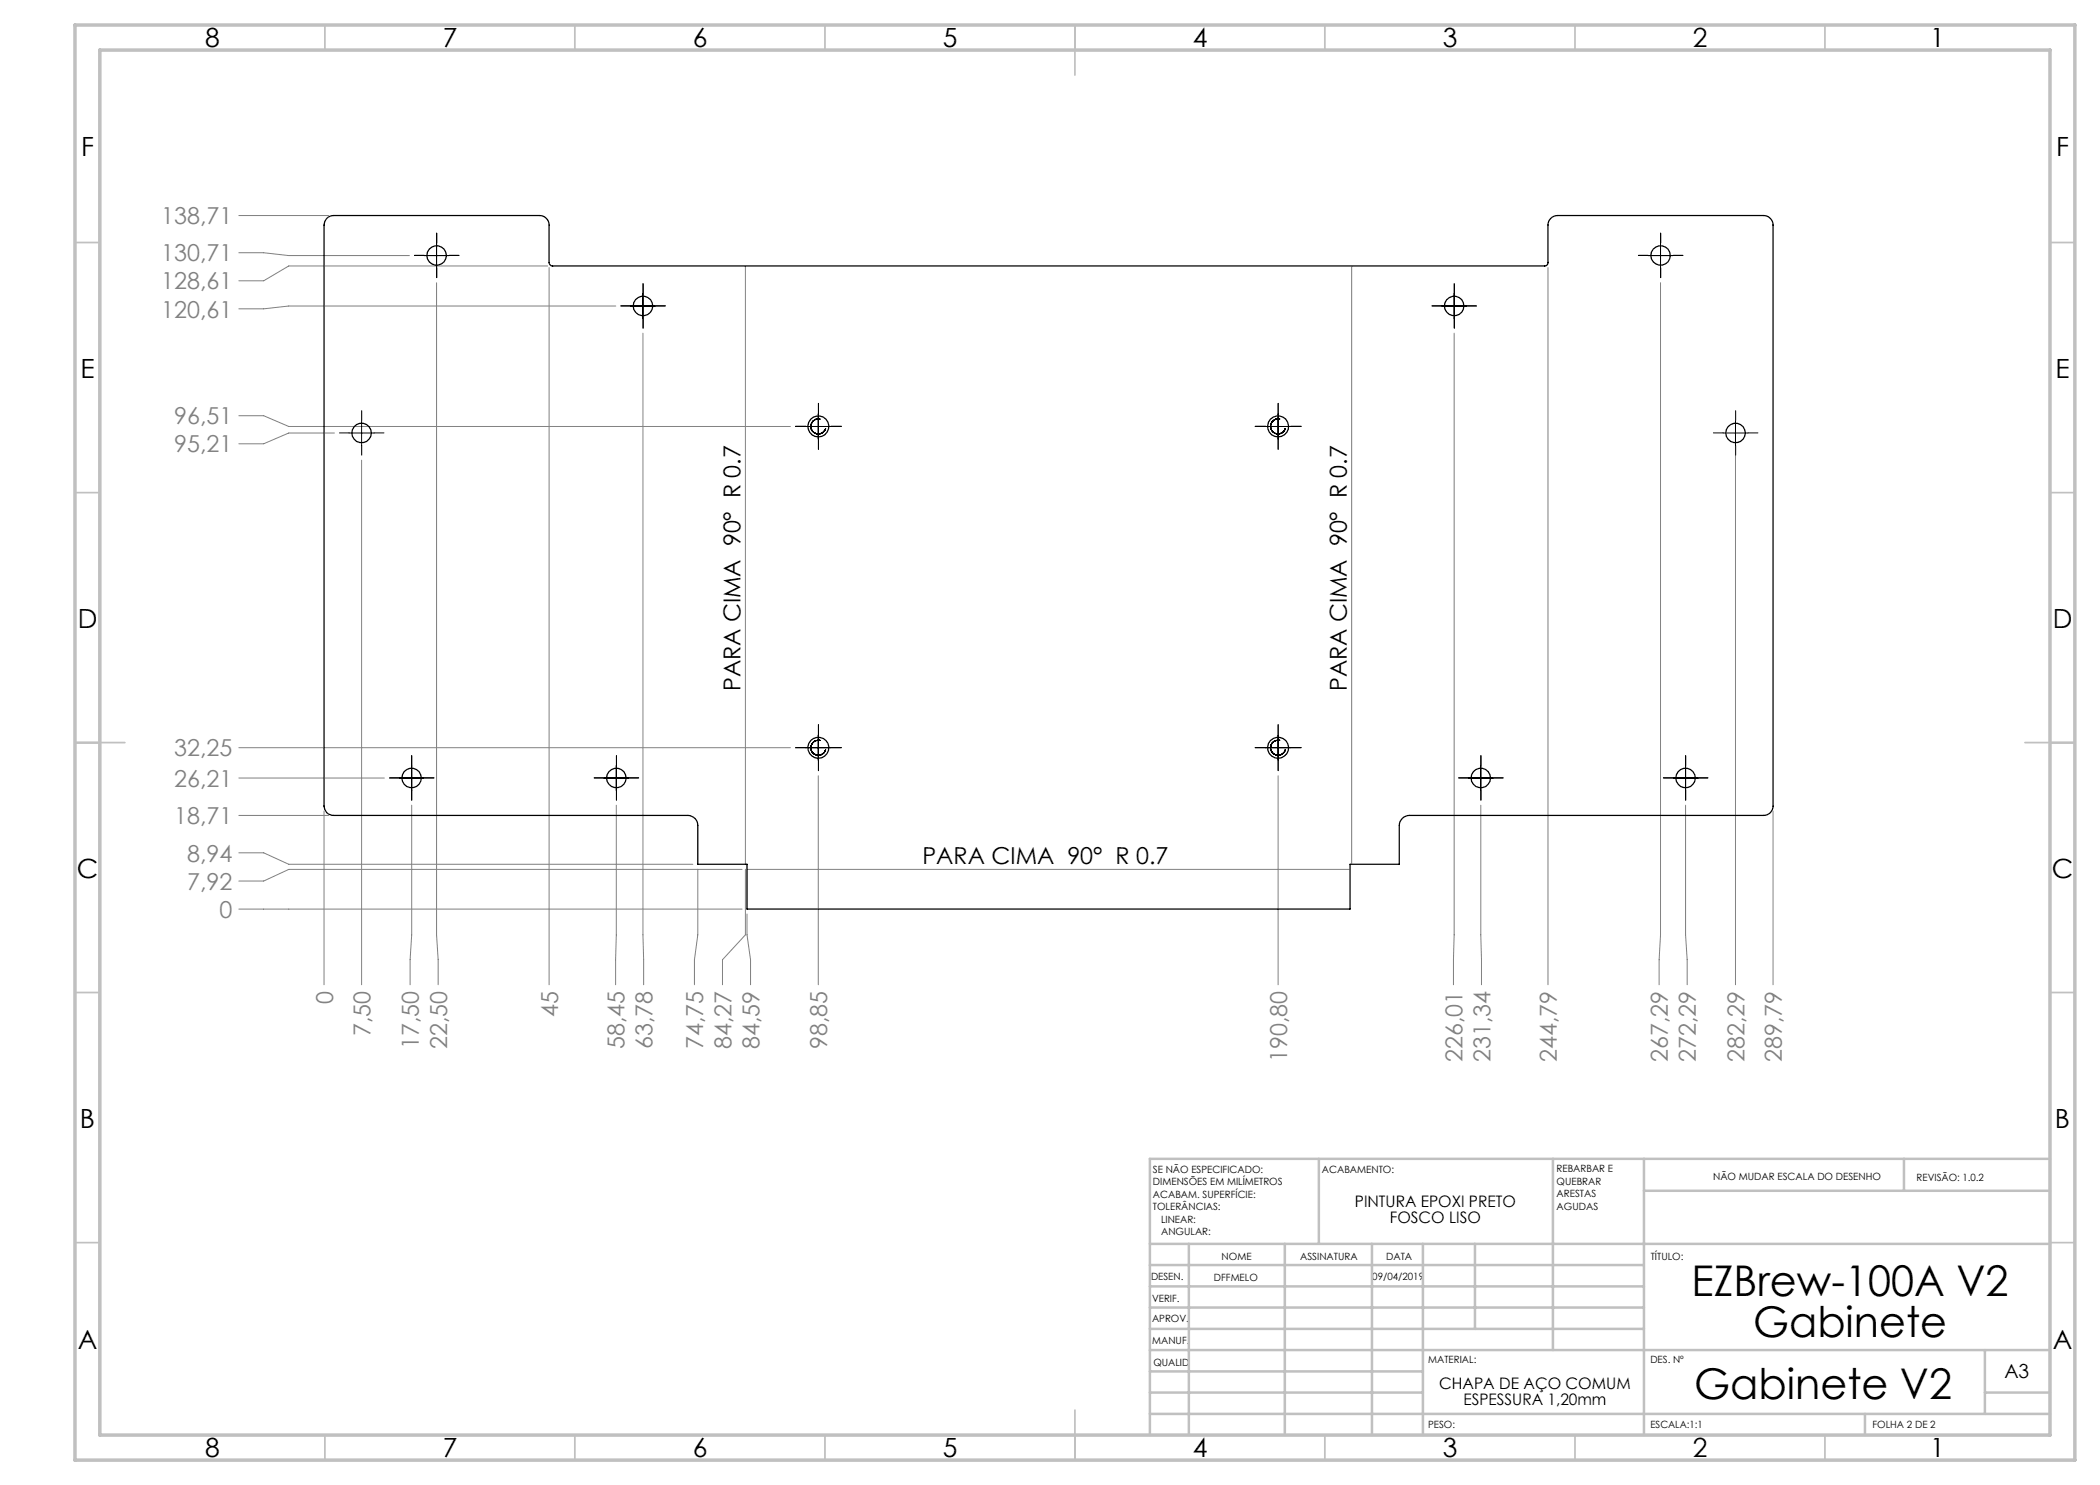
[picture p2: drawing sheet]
<svg xmlns="http://www.w3.org/2000/svg" width="420mm" height="297mm" viewBox="0 0 420 297" stroke-linecap="round" stroke-linejoin="round" font-family="sans-serif">
<g fill="none" stroke="#000" stroke-width=".2">
<path d="M84.8 51.1h5M87.3 48.6v5M128.6 58.7v5M290.8 58.7v5M329.6 51.1h5M332.1 48.6v5M126.1 61.2h5M288.3 61.2h5M69.8 86.6h5M72.3 84.1v5M161.2 85.3h5M163.7 82.8v5"/>
<path d="M164 83.9a1.5 1.5 0 0 0-1.8 1 1.5 1.5 0 0 0 1.1 1.9 1.5 1.5 0 0 0 1.8-1.1M253.1 85.3h5M255.6 82.8v5M256 83.9a1.5 1.5 0 0 0-1.8 1 1.5 1.5 0 0 0 1 1.8 1.5 1.5 0 0 0 1.9-1M344.6 86.6h5M347.1 84.1v5M79.8 155.6h5M82.3 153.1v5M120.8 155.6h5M123.3 153.1v5M161.2 149.5h5M163.7 147v5"/>
<path d="M164 148.1a1.5 1.5 0 0 0-1.8 1.1 1.5 1.5 0 0 0 1.1 1.8 1.5 1.5 0 0 0 1.8-1.1M253.1 149.5h5M255.6 147v5M256 148.1a1.51 1.51 0 0 0-1.8 1.1 1.51 1.51 0 0 0 1 1.8 1.51 1.51 0 0 0 1.9-1.1M293.7 155.6h5M296.2 153.1v5M334.6 155.6h5M337.1 153.1v5"/>
</g>
<g fill="none" stroke="#808080" stroke-width=".2">
<path d="M47.8 50.5h4.9l5 .6h24.2M47.8 43.1h17.9M87.3 56.5v130.5l.3 4.9v5.1M109.5 53.2h-51.8l-5 3h-4.9M109.8 53.5v143.5M149.1 53.2v119.7M270.3 53.2v119.7M309.6 53.5v143.5M332.1 56.5v130.5l-.3 4.9v5.1M123.2 61.2h-65.5l-5 .6h-4.9M128.6 66.6v120.4l.1 10M290.8 66.6v120.4l-.1 10"/>
<path d="M47.8 83.1h4.9l5 2.2h100.4M66.9 86.6h-9.2l-5 2.2h-4.9M72.3 92v105M347.1 87.6v109.4M47.8 155.6h29.1M47.8 149.5h110.3M163.7 155.1v41.9M255.6 155.1v41.9M47.8 170.6h4.9l5 2.3h80.9M47.8 163.1h17.9M64.8 162.2v34.8M82.3 161v26l-.3 4.9v5.1"/>
<path d="M123.3 161v26l-.2 10M139.6 173.8v13.2l-.7 4.9v5.1M148.4 173.9h-90.7l-5 2.3h-4.9M149.1 173.8v13.2l-4.6 4.9v5.1M149.4 173.9h120.6M296.2 161v26l.1 10M337.1 161v26l.3 4.9v5.1M354.6 162.2v34.8M47.8 181.8h100.6M149.4 182.8v4.2l.7 4.9v5.1"/>
</g>
<g fill="none" stroke="#c0c0c0" stroke-width=".35">
<path d="M65 5v5M115 5v5M165 5v5M215 5v10M265 5v5M315 5v5M365 5v5M15 48.5h5M410 48.5h5M15 98.5h5M410 98.5h5M15 148.5h10"/>
<path d="M405 148.5h10M15 198.5h5M410 198.5h5M15 248.5h5M410 248.5h5M65 287v5M115 287v5M165 287v5M215 282v10M265 287v5M315 287v5M365 287v5"/>
</g>
<g fill="none" stroke="#c0c0c0" stroke-width=".5">
<path d="M263.8 231.8v17M310.6 231.8v38.2M328.8 231.8v55.2M328.8 238.2h81.2M380.8 231.8v6.4M410 231.8h-180v55.2M230 248.8h180M230 257.3h98.8M230 253h98.8M237.8 248.8v38.2M257 248.8v38.2M274.4 248.8v38.2"/>
<path d="M284.6 248.8v38.2M295 248.8v17M230 265.8h98.8M230 261.5h98.8M230 278.5h54.6M230 274.3h54.6M230 270h180M397 278.5h13M397 270v12.8M230 282.8h180M373 282.8v4.2"/>
</g>
<path d="M15 5h400v287h-400zM20 10h390v277h-390z" fill="none" stroke="#c0c0c0" stroke-width=".7"/>
<g fill="none" stroke="#000" stroke-width=".2" stroke-dasharray="15.2 1.3 1.3 1.3">
<path d="M84.8 51.1h-1.9M87.3 53.6v1.9M87.3 48.6v-2M89.8 51.1h2M128.6 58.7v-2M290.9 58.7v-2M329.6 51.1h-1.9M332.1 53.6v1.9M332.1 48.6v-2M334.6 51.1h2M126.1 61.2h-1.9M128.6 63.7v1.9"/>
<path d="M131.1 61.2h2M288.4 61.2h-2M290.9 63.7v1.9M293.4 61.2h1.9M69.8 86.6h-1.9M72.3 89.1v1.9M72.3 84.1v-2M74.8 86.6h2M161.2 85.3h-2.1M163.7 87.8v2.1M163.7 82.8v-2.1M166.2 85.3h2.1"/>
<path d="M253.1 85.3h-2.1M255.6 87.8v2.1M255.6 82.8v-2.1M258.1 85.3h2.1M344.6 86.6h-1.9M347.1 89.1v1.9M347.1 84.1v-2M349.6 86.6h2M79.8 155.6h-1.9M82.3 158.1v1.9M82.3 153.1v-2M84.8 155.6h2"/>
<path d="M120.8 155.6h-2M123.3 158.1v1.9M123.3 153.1v-2M125.8 155.6h1.9M161.2 149.5h-2.1M163.7 152v2.1M163.7 147v-2.1M166.2 149.5h2.1M253.1 149.5h-2.1M255.6 152v2.1M255.6 147v-2.1M258.1 149.5h2.1"/>
<path d="M293.7 155.6h-2M296.2 158.1v1.9M296.2 153.1v-2M298.7 155.6h1.9M334.6 155.6h-1.9M337.1 158.1v1.9M337.1 153.1v-2M339.6 155.6h2"/>
</g>
<g fill="none" stroke="#000" stroke-width=".25">
<path d="M65.4 43.7l.6-.5 .7-.1h41.2a1.93 1.93 0 0 1 1.9 1.9v7.5a.72 .72 0 0 0 .7 .7h198.4a.66 .66 0 0 0 .7-.7v-7.5a1.93 1.93 0 0 1 1.9-1.9h41.2a1.93 1.93 0 0 1 1.9 1.9v116.2a1.87 1.87 0 0 1-1.9 1.9h-70.8a2.05 2.05 0 0 0-2 2v7.8h-9.9v8.9h-120.6v-8.9h-9.8v-7.8a1.99 1.99 0 0 0-2-2h-70.9a1.87 1.87 0 0 1-1.9-1.9v-116.2l.2-.7z"/>
<circle cx="87.3" cy="51.1" r="1.94"/>
<circle cx="332.1" cy="51.1" r="1.93"/>
<circle cx="128.6" cy="61.2" r="1.95"/>
<circle cx="290.8" cy="61.2" r="1.94"/>
<circle cx="72.3" cy="86.6" r="1.95"/>
<circle cx="163.7" cy="85.3" r="2.1"/>
<circle cx="255.6" cy="85.3" r="2.11"/>
<circle cx="347.1" cy="86.6" r="1.95"/>
<circle cx="82.3" cy="155.6" r="1.95"/>
<circle cx="123.3" cy="155.6" r="1.95"/>
<circle cx="163.7" cy="149.6" r="2.1"/>
<circle cx="255.6" cy="149.5" r="2.11"/>
<circle cx="296.1" cy="155.6" r="1.95"/>
<circle cx="337.1" cy="155.6" r="1.95"/>
</g>
<g font-size="8.5">
<text x="338.3" y="259.3">EZBrew-100A V2</text>
<text x="350.6" y="267.4">Gabinete</text>
<text x="338.8" y="279.7">Gabinete V2</text>
</g>
<g font-size="5.3">
<text x="41" y="9.5">8</text>
<text x="88.5" y="9.5">7</text>
<text x="138.5" y="9.5">6</text>
<text x="188.5" y="9.5">5</text>
<text x="238.5" y="9.5">4</text>
<text x="288.5" y="9.5">3</text>
<text x="338.5" y="9.5">2</text>
<text x="386" y="9.5">1</text>
<text x="16.2" y="31.3">F</text>
<text x="411.2" y="31.3">F</text>
<text x="16.1" y="75.5">E</text>
<text x="411.1" y="75.5">E</text>
<text x="15.5" y="125.5">D</text>
<text x="410.5" y="125.5">D</text>
<text x="15.4" y="175.5">C</text>
<text x="410.4" y="175.5">C</text>
<text x="16" y="225.5">B</text>
<text x="411" y="225.5">B</text>
<text x="15.5" y="269.8">A</text>
<text x="410.5" y="269.8">A</text>
<text x="41" y="291.5">8</text>
<text x="88.5" y="291.5">7</text>
<text x="138.5" y="291.5">6</text>
<text x="188.5" y="291.5">5</text>
<text x="238.5" y="291.5">4</text>
<text x="288.5" y="291.5">3</text>
<text x="338.5" y="291.5">2</text>
<text x="386" y="291.5">1</text>
</g>
<g font-size="4.7" fill="#808080">
<text x="32.3" y="44.8">138,71</text>
<text x="32.3" y="52.3">130,71</text>
<text x="32.3" y="57.9">128,61</text>
<text x="32.3" y="63.5">120,61</text>
<text x="34.8" y="84.9">96,51</text>
<text x="34.8" y="90.5">95,21</text>
<text x="34.8" y="151.3">32,25</text>
<text x="34.8" y="157.3">26,21</text>
<text x="34.8" y="164.8">18,71</text>
<text x="37.4" y="172.3">8,94</text>
<text x="37.4" y="177.9">7,92</text>
<text x="43.9" y="183.6">0</text>
<text x="66.6" y="200.8" transform="rotate(-90 66.6 200.8)">0</text>
<text x="111.6" y="203.4" transform="rotate(-90 111.6 203.4)">45</text>
<text x="74.1" y="207.3" transform="rotate(-90 74.1 207.3)">7,50</text>
<text x="83.8" y="209.9" transform="rotate(-90 83.8 209.9)">17,50</text>
<text x="89.4" y="209.9" transform="rotate(-90 89.4 209.9)">22,50</text>
<text x="124.9" y="209.9" transform="rotate(-90 124.9 209.9)">58,45</text>
<text x="130.5" y="209.9" transform="rotate(-90 130.5 209.9)">63,78</text>
<text x="140.7" y="209.9" transform="rotate(-90 140.7 209.9)">74,75</text>
<text x="146.3" y="209.9" transform="rotate(-90 146.3 209.9)">84,27</text>
<text x="151.9" y="209.9" transform="rotate(-90 151.9 209.9)">84,59</text>
<text x="165.5" y="209.9" transform="rotate(-90 165.5 209.9)">98,85</text>
<text x="257.4" y="212.5" transform="rotate(-90 257.4 212.5)">190,80</text>
<text x="292.5" y="212.5" transform="rotate(-90 292.5 212.5)">226,01</text>
<text x="298.1" y="212.5" transform="rotate(-90 298.1 212.5)">231,34</text>
<text x="311.4" y="212.5" transform="rotate(-90 311.4 212.5)">244,79</text>
<text x="333.6" y="212.5" transform="rotate(-90 333.6 212.5)">267,29</text>
<text x="339.2" y="212.5" transform="rotate(-90 339.2 212.5)">272,29</text>
<text x="348.9" y="212.5" transform="rotate(-90 348.9 212.5)">282,29</text>
<text x="356.4" y="212.5" transform="rotate(-90 356.4 212.5)">289,79</text>
</g>
<g font-size="4.7">
<text x="148.1" y="138.2" transform="rotate(-90 148.1 138.2)">PARA CIMA 90° R 0.7</text>
<text x="269.4" y="138.2" transform="rotate(-90 269.4 138.2)">PARA CIMA 90° R 0.7</text>
<text x="184.5" y="172.9">PARA CIMA 90° R 0.7</text>
</g>
<text font-size="3.9" x="400.9" y="275.5">A3</text>
<g font-size="3.2">
<text x="271" y="241.4">PINTURA EPOXI PRETO</text>
<text x="278" y="244.6">FOSCO LISO</text>
<text x="287.8" y="277.9">CHAPA DE AÇO COMUM</text>
<text x="292.7" y="281.1">ESPESSURA 1,20mm</text>
</g>
<g font-size="2">
<text x="230.6" y="234.6">SE NÃO ESPECIFICADO:</text>
<text x="230.6" y="237.1">DIMENSÕES EM MILÍMETROS</text>
<text x="230.6" y="239.6">ACABAM. SUPERFÍCIE:</text>
<text x="264.4" y="234.6">ACABAMENTO:</text>
<text x="311.3" y="234.5">REBARBAR E</text>
<text x="311.3" y="237">QUEBRAR</text>
<text x="311.3" y="239.5">ARESTAS</text>
<text x="342.6" y="236">NÃO MUDAR ESCALA DO DESENHO</text>
<text x="383.3" y="236.2">REVISÃO: 1.0.2</text>
<text x="230.6" y="242.1">TOLERÂNCIAS:</text>
<text x="232.2" y="244.6">LINEAR:</text>
<text x="311.3" y="242">AGUDAS</text>
<text x="232.2" y="247.1">ANGULAR:</text>
<text x="244.3" y="252">NOME</text>
<text x="260" y="251.9">ASSINATURA</text>
<text x="277.2" y="251.9">DATA</text>
<text x="330.2" y="251.9">TÍTULO:</text>
<text x="230.2" y="256.1">DESEN.</text>
<text x="242.8" y="256.1">DFFMELO</text>
<text x="274.5" y="255.9">09/04/2019</text>
<text x="230.4" y="260.3">VERIF.</text>
<text x="230.4" y="264.4">APROV.</text>
<text x="230.5" y="268.8">MANUF.</text>
<text x="230.7" y="273.1">QUALID</text>
<text x="285.7" y="272.5">MATERIAL:</text>
<text x="330.1" y="272.5">DES. Nº</text>
<text x="285.6" y="285.5">PESO:</text>
<text x="330.1" y="285.6">ESCALA:1:1</text>
<text x="374.5" y="285.6">FOLHA 2 DE 2</text>
</g>
</svg>
